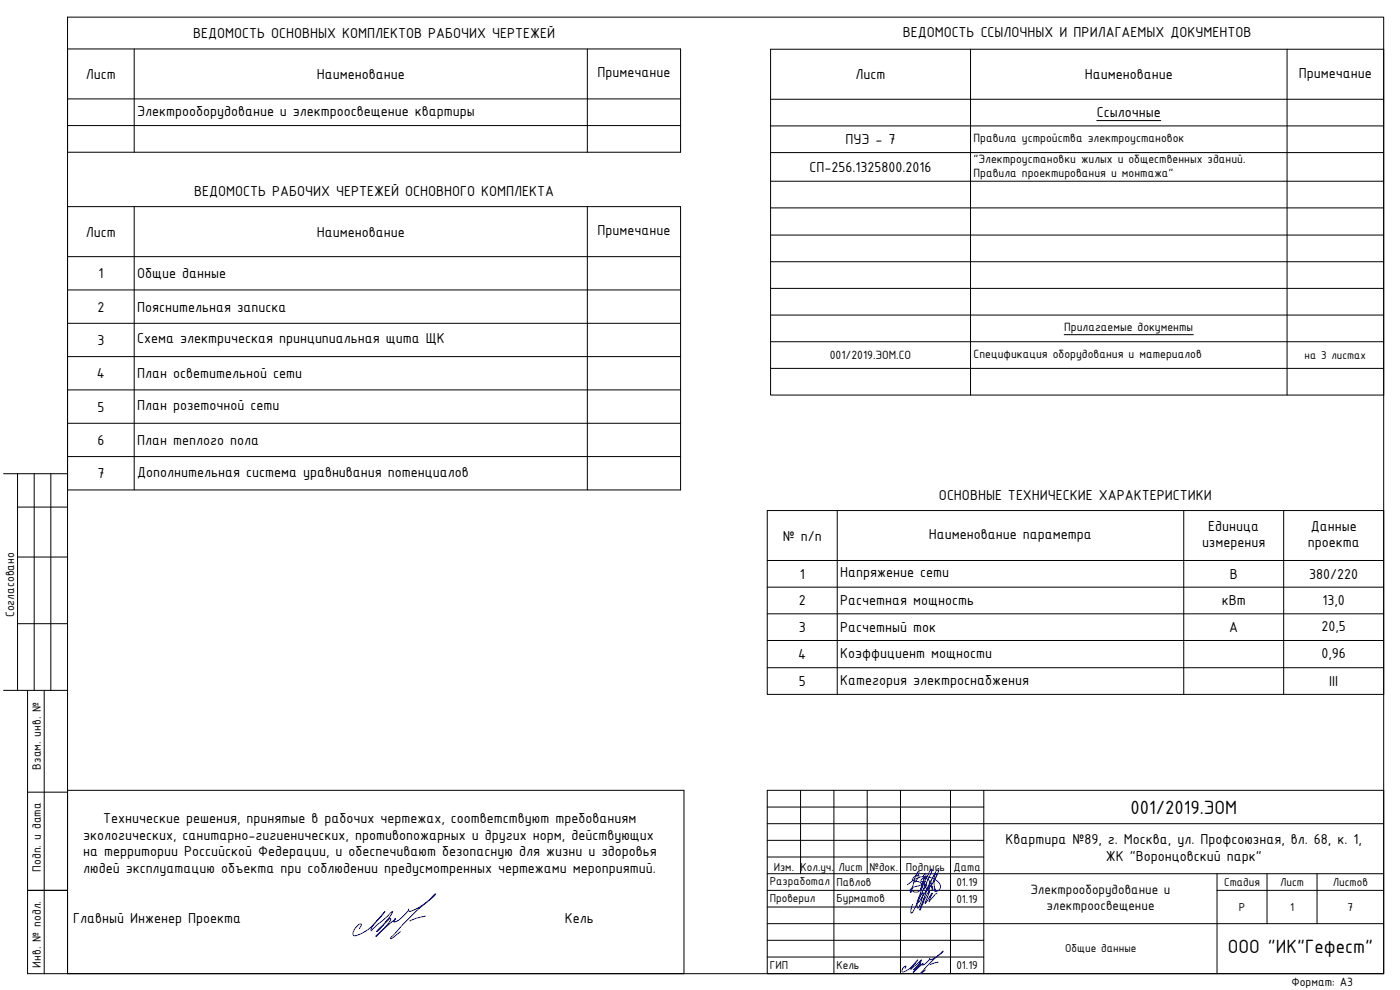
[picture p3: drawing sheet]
<svg xmlns="http://www.w3.org/2000/svg" width="420mm" height="297mm" viewBox="0 0 420 297" stroke-linecap="round" stroke-linejoin="round" font-family="sans-serif">
<g fill="none" stroke="#000" stroke-width=".3">
<path d="M20.3 5.1h395v287h-395zM1.1 142.1h19.2M5.3 152.1h15M5.3 142.1v65M10.3 142.1v65M15.3 142.1v65M5.3 167.1h15M5.3 187.1h15M1.1 207.1h19.2M8.3 207.1v85h197v-55h-185v55M13.3 207.1v85M8.3 237.7h12"/>
<path d="M8.3 267.1h12"/>
</g>
<g fill="none" stroke="#000" stroke-width=".3">
<path d="M20.3 14.7h184v31h-184zM40.3 14.7v31M176.3 14.7v31M231.3 14.8h184v103.7h-184zM291.3 14.8v103.7M386.3 14.8v103.7M20.3 29.7h184M20.3 37.7h184M231.3 29.8h184M231.3 37.8h184M329.2 36.2h19.2M231.3 45.8h184"/>
<path d="M231.3 54.4h184M20.3 62h184v85h-184zM20.3 77h184M40.3 62v85M176.3 62v85M231.3 62.4h184M231.3 70.5h184M231.3 78.5h184M20.3 87h184M20.3 97h184M231.3 86.5h184M231.3 94.5h184"/>
<path d="M20.3 107h184M20.3 117h184M231.3 102.5h184M231.3 110.5h184M319.4 100.4h38.7M20.3 127h184M20.3 137h184M230.3 153.2h185v55.1h-185zM251.3 153.2v55.1M355.3 153.2v55.1M385.2 153.2v55.1M230.3 168.2h185"/>
<path d="M230.3 176.2h185M230.3 184.2h185M230.3 192.2h185M230.3 200.3h185"/>
</g>
<path d="M107.9 278.6l.6-1-.2-.4a3.8 3.8 0 0 0-2.4 3l.3 .5a10.3 10.3 0 0 0 6.8-4.3l2.5-2.9-.5 .5a17.7 17.7 0 0 0-3.7 5.1l.2 .2 6.3-5.8a22.6 22.6 0 0 1-4.8 6l3.9-3.9 .3-.1 .1 .3a19.4 19.4 0 0 1-4.2 5l-.4 .1 5.8-4.9 .2-.4-.5 1a2.64 2.64 0 0 0 2.3-1.2l2-2.1 .2-.5-.1 .3 .2 .3a11.3 11.3 0 0 0 5.9-3.2l1.4-1.1 .7-.9-2.5 2.3a64 64 0 0 0-9.3 9.1l-1.7 1.7v.4l2.9-2.2M127.7 274.9l-2.4 .5-2.3 .9" fill="none" stroke="#00f" stroke-width=".3"/>
<!-- layer: 0 -->
<g fill="none" stroke="#000" stroke-width=".3">
<path d="M230.3 237.1h185v55h-185zM240.3 237.1v25M250.3 237.1v55M260.3 237.1v25M270.2 237.1v55M285.3 237.1v55M295.2 237.1v55M230.3 242.1h64.9M230.3 247.1h185M230.3 252.1h64.9M230.3 257.1h64.9M230.3 262.1h185"/>
<path d="M230.3 267.1h64.9M230.3 272.1h64.9M230.3 277.1h185M365.2 267.1h50.1M365.2 262.1v30M380.3 262.1v15M395.3 262.1v15M230.3 282.1h64.9M230.3 287.1h64.9"/>
</g>
<path d="M274.6 264.1h-.8a1.5 1.5 0 0 1 2-1.3l-.9 1.5M275 264.5a1.64 1.64 0 0 1 1.6 1.8 1.64 1.64 0 0 1-2.1 1.4 1 1 0 0 1-1-1.2l1.5-.5a1.99 1.99 0 0 0 1.9-1.2l.8-1.6a.67 .67 0 0 0-.1-1.2 2.06 2.06 0 0 0-.3 2.5 2.85 2.85 0 0 1-.2 2.6 .51 .51 0 0 1-.7-.1 .51 .51 0 0 1 0-.7l.4-.8a1.28 1.28 0 0 1 1.1-1l.4 2.5-.5-.7a1.72 1.72 0 0 0-1.2-1.8 .74 .74 0 0 1 .1-.8 .74 .74 0 0 1 .8-.2 1.88 1.88 0 0 1 1.4 2.8l-.1 .7v-1.5l.4-1.2a1.25 1.25 0 0 1 .4 1.4l.2 1.3v-.2a.72 .72 0 0 0 0-.8 .72 .72 0 0 0-.7-.3l-.6 .2M275.1 262.6v.3l.7-.9-.1-.7-1.2 2.1-1.2 4.4-.2-.9 .1 .2M279.9 264.7l.8-1.2 .4-.9-.1-.4a1.1 1.1 0 0 0-.6 1.3v2.9l.2 .7 .2-.2a.23 .23 0 0 0-.3-.3 .23 .23 0 0 0-.2 .4 .96 .96 0 0 0 1.1 .5 .96 .96 0 0 0 .7-.9 2.36 2.36 0 0 0-1.8-2.8 5.8 5.8 0 0 0-6.8 .7l-1.2 1M281.2 268l-.5 .2-1.9 2.3 1-2.6-2.2 3.2 1.3-3.5-.1-.2-2.8 5.7a65.9 65.9 0 0 1 5.4-12.4l.3-.1 .1 .4-.7 1.7a11.3 11.3 0 0 1-3.3 4.8l-1.1 1.9-1 1.3-.4 .2v-.2a5 5 0 0 1 1.8-2.8l-.7 2.6a2.75 2.75 0 0 1-1 2l-.2-1 .2-.8a34 34 0 0 1 4.2-9.9l.2 .1-.1 .4-4.6 10.1-1.1 2.1-.5 .5a1.15 1.15 0 0 1 0-1.5l.3-1.1M271.6 290.6l.2-.7-1 .9v.8a4 4 0 0 0 2.8-1.6l1.9-2-.5 .5a4.6 4.6 0 0 0-1.6 2.4l3.1-2.9-.2 .6-2.1 2.4 2.1-2-.1 .5-2.1 2.2 2.8-2.6-.1 .5 .9-.4 1.3-1.6 .1 .3a8.4 8.4 0 0 0 4-2.6l-2.9 2.5-3.9 4.3 1.5-1.1M281.6 288.7l-2.4 .7" fill="none" stroke="#00f" stroke-width=".3"/>
<path d="M274.9 264.3l-.5 .4 .6-.2" fill="none" stroke="#00f" stroke-width=".3"/>
<g font-size="6.2">
<text x="339.3" y="244.1">001/2019.ЭОМ</text>
<text x="368.5" y="286">ООО &quot;ИК&quot;Гефест&quot;</text>
</g>
<g font-size="4.7">
<text x="58" y="11.5">ВЕДОМОСТЬ ОСНОВНЫХ КОМПЛЕКТОВ РАБОЧИХ ЧЕРТЕЖЕЙ</text>
<text x="270.9" y="11.2">ВЕДОМОСТЬ ССЫЛОЧНЫХ И ПРИЛАГАЕМЫХ ДОКУМЕНТОВ</text>
<text x="25.8" y="23.7">Лист</text>
<text x="95.1" y="23.7">Наименование</text>
<text x="179.3" y="23.2">Примечание</text>
<text x="256.8" y="23.8">Лист</text>
<text x="325.6" y="23.8">Наименование</text>
<text x="389.8" y="23.3">Примечание</text>
<text x="41.1" y="34.7">Электрооборудование и электроосвещение квартиры</text>
<text x="329.2" y="35">Ссылочные</text>
<text x="253.8" y="43.3">ПУЭ - 7</text>
<text x="243" y="51.6">СП-256.1325800.2016</text>
<text x="58.3" y="58.8">ВЕДОМОСТЬ РАБОЧИХ ЧЕРТЕЖЕЙ ОСНОВНОГО КОМПЛЕКТА</text>
<text x="25.8" y="71">Лист</text>
<text x="95.1" y="71">Наименование</text>
<text x="179.3" y="70.5">Примечание</text>
<text x="29.5" y="83.5">1</text>
<text x="41.1" y="83.3">Общие данные</text>
<text x="29.2" y="93.5">2</text>
<text x="41.1" y="93.5">Пояснительная записка</text>
<text x="29.2" y="103.5">3</text>
<text x="41.1" y="103">Схема электрическая принципиальная щита ЩК</text>
<text x="29.1" y="113.5">4</text>
<text x="41.1" y="113.5">План осветительной сети</text>
<text x="29.2" y="123.5">5</text>
<text x="41.1" y="123">План розеточной сети</text>
<text x="29.2" y="133.5">6</text>
<text x="41.1" y="133.5">План теплого пола</text>
<text x="29.2" y="143.5">7</text>
<text x="41.1" y="143">Дополнительная система уравнивания потенциалов</text>
<text x="281.8" y="149.9">ОСНОВНЫЕ ТЕХНИЧЕСКИЕ ХАРАКТЕРИСТИКИ</text>
<text x="278.8" y="161.7">Наименование параметра</text>
<text x="362.6" y="159.2">Единица</text>
<text x="393.4" y="159.2">Данные</text>
<text x="234.9" y="162.2">№ п/п</text>
<text x="360.7" y="164.2">измерения</text>
<text x="392.5" y="164.2">проекта</text>
<text x="240" y="173.7">1</text>
<text x="252.1" y="173.2">Напряжение сети</text>
<text x="369.1" y="173.7">В</text>
<text x="392.9" y="173.7">380/220</text>
<text x="239.7" y="181.7">2</text>
<text x="252.1" y="181.5">Расчетная мощность</text>
<text x="366.7" y="181.7">кВт</text>
<text x="396.9" y="181.4">13,0</text>
<text x="239.7" y="189.7">3</text>
<text x="252.1" y="189.7">Расчетный ток</text>
<text x="368.9" y="189.7">А</text>
<text x="396.6" y="189.4">20,5</text>
<text x="239.6" y="197.8">4</text>
<text x="252.1" y="197.3">Коэффициент мощности</text>
<text x="396.6" y="197.5">0,96</text>
<text x="239.7" y="205.8">5</text>
<text x="252.1" y="205.4">Категория электроснабжения</text>
<text x="398.9" y="205.8">III</text>
<text x="25" y="251.9">экологических, санитарно-гигиенических, противопожарных и других норм, действующих</text>
<text x="31" y="246.9">Технические решения, принятые в рабочих чертежах, соответствуют требованиям</text>
<text x="25" y="256.9">на территории Российской Федерации, и обеспечивают безопасную для жизни и здоровья</text>
<text x="301.8" y="253.2">Квартира №89, г. Москва, ул. Профсоюзная, вл. 68, к. 1,</text>
<text x="25" y="261.9">людей эксплуатацию объекта при соблюдении предусмотренных чертежами мероприятий.</text>
<text x="331.9" y="258.2">ЖК &quot;Воронцовский парк&quot;</text>
<text x="22" y="276.9">Главный Инженер Проекта</text>
<text x="169.6" y="276.9">Кель</text>
</g>
<g font-size="4.3">
<text x="309.3" y="268.3">Электрооборудование и</text>
<text x="314" y="272.9">электроосвещение</text>
</g>
<g font-size="3.9">
<text x="292.2" y="42.7">Правила устройства электроустановок</text>
<text x="292.2" y="48.9">&quot;Электроустановки жилых и общественных зданий.</text>
<text x="292.2" y="53">Правила проектирования и монтажа&quot;</text>
<text x="319.4" y="99.4">Прилагаемые документы</text>
<text x="249" y="107.8">001/2019.ЭОМ.СО</text>
<text x="292.2" y="107.4">Спецификация оборудования и материалов</text>
<text x="4.2" y="185.2" transform="rotate(-90 4.2 185.2)">Согласовано</text>
<text x="12.2" y="230.9" transform="rotate(-90 12.2 230.9)">Взам. инв. №</text>
<text x="12.2" y="261.5" transform="rotate(-90 12.2 261.5)">Подп. и дата</text>
<text x="12.2" y="290.3" transform="rotate(-90 12.2 290.3)">Инв. № подл.</text>
<text x="387.6" y="295.8">Формат: А3</text>
</g>
<g font-size="3.7">
<text x="391.5" y="107.7">на 3 листах</text>
<text x="232.2" y="261.3">Изм. Кол.уч.</text>
<text x="251.7" y="261.3">Лист</text>
<text x="260.9" y="261.3">№док.</text>
<text x="271.9" y="261.3">Подпись</text>
<text x="286.2" y="261.3">Дата</text>
<text x="231" y="265.5">Разработал</text>
<text x="251" y="265.8">Павлов</text>
<text x="287" y="265.8">01.19</text>
<text x="367.4" y="265.8">Стадия</text>
<text x="384.1" y="265.8">Лист</text>
<text x="400" y="265.8">Листов</text>
<text x="231" y="270.5">Проверил</text>
<text x="251" y="270.5">Бурматов</text>
<text x="287" y="270.8">01.19</text>
<text x="371.8" y="273.3">Р</text>
<text x="387.2" y="273.3">1</text>
<text x="404.4" y="273.3">7</text>
<text x="319.7" y="285.7">Общие данные</text>
<text x="231" y="290.8">ГИП</text>
<text x="251" y="290.8">Кель</text>
<text x="287" y="290.8">01.19</text>
</g>
</svg>
